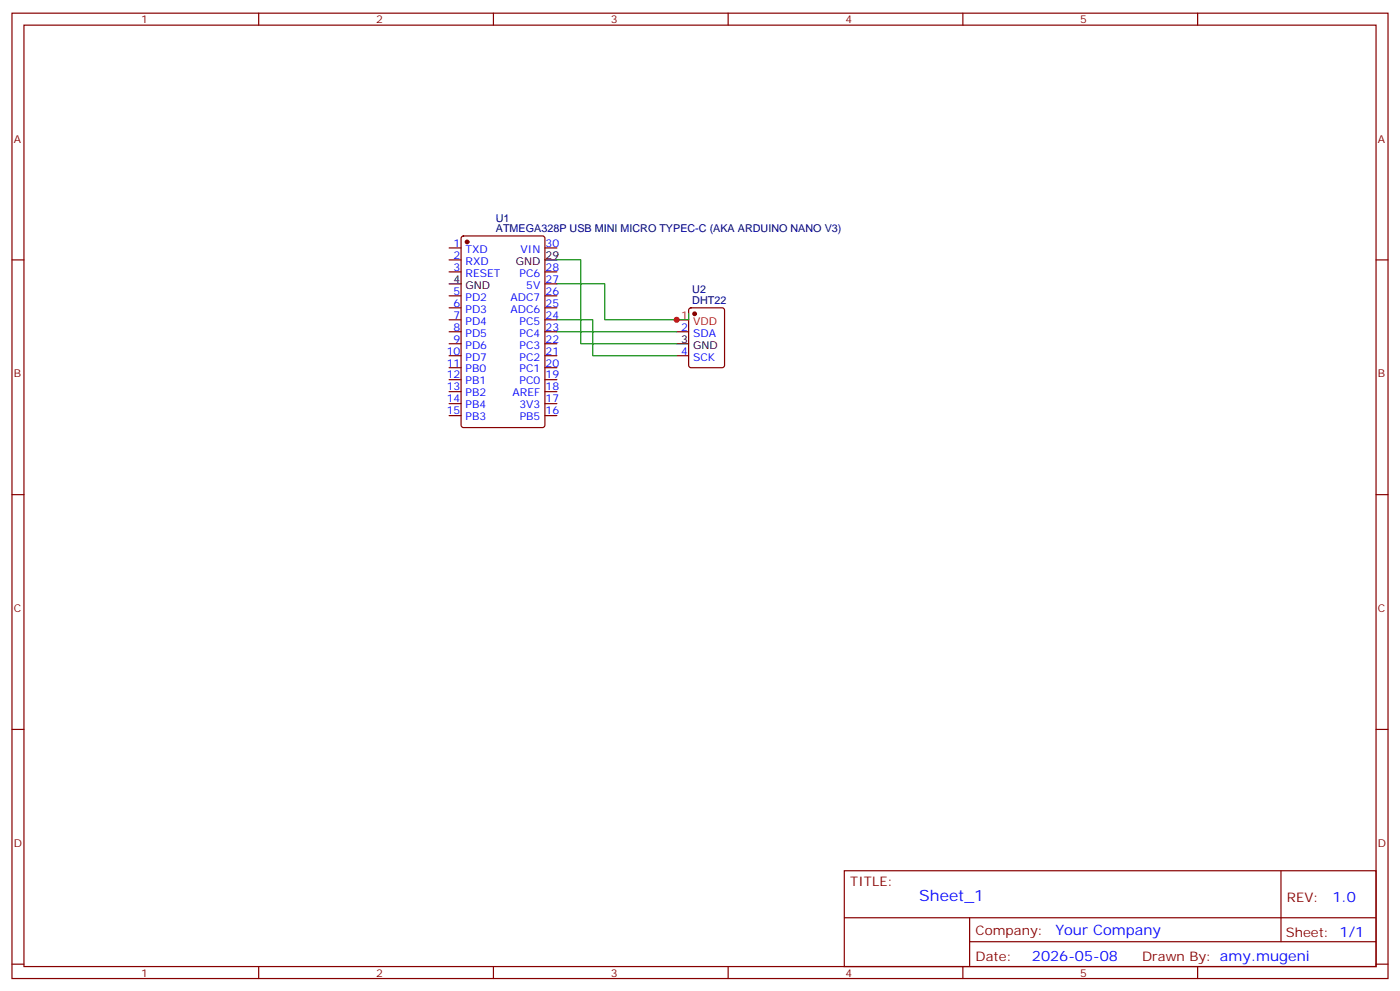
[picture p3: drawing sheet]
<svg xmlns="http://www.w3.org/2000/svg" width="412mm" height="292mm" viewBox="0 0 412 292" stroke-linecap="round" stroke-linejoin="round" font-family="sans-serif">
<g fill="none" stroke="#870000" stroke-width=".35">
<path d="M3.5 3.9h405.4v284.3h-405.4zM7.1 7.4h398.2v277.3h-398.2zM76.2 3.9v3.5M145.3 3.9v3.5M214.5 3.9v3.5M283.6 3.9v3.5M352.8 3.9v3.5M3.5 76.6h3.6M132.3 76.6h3.5M132.3 73h3.5M136.1 69.7l.4-.2h23.3l.7 .4v55.3l-.4 .7h-23.6l-.6-.4-.1-55.3zM160.5 73h3.5"/>
<path d="M405.3 76.6h3.6M132.3 80.1h3.5M132.3 87.1h3.5M132.3 90.7h3.5M132.3 94.2h3.5M132.3 97.7h3.5M160.5 80.1h3.5M160.5 87.1h3.5M160.5 90.7h3.5M160.5 94.2h3.5M160.5 97.7h3.5M160.5 83.6h3.5"/>
<path d="M199.3 97.7h3.5M203.1 90.9l.5-.2h9.1l.7 .4v16.5l-.4 .6-9.4 .1-.7-.5-.1-16.4zM132.3 101.2h3.5M132.3 104.8h3.5M132.3 108.3h3.5M132.3 111.8h3.5M132.3 115.4h3.5M132.3 118.9h3.5M160.5 101.2h3.5M160.5 104.8h3.5M160.5 108.3h3.5M160.5 111.8h3.5"/>
<path d="M160.5 115.4h3.5M160.5 118.9h3.5M199.3 104.8h3.5M132.3 122.4h3.5M160.5 122.4h3.5M3.5 145.7h3.6M405.3 145.7h3.6M3.5 214.8h3.6M405.3 214.8h3.6M248.7 256.5h156.6v28.2h-156.6zM377.3 256.5v20.9M248.7 270.3h156.5"/>
<path d="M285.6 277.4h119.6M285.6 270.3v14.1M3.5 284h3.6M76.2 284.7v3.5M145.3 284.7v3.5M214.5 284.7v3.5M283.6 284.7v3.5M352.8 284.7v3.5M405.3 284h3.6"/>
</g>
<g fill="#870000" stroke="#870000" stroke-width=".35">
<circle cx="137.6" cy="71.3" r=".53"/>
<circle cx="204.6" cy="92.4" r=".53"/>
</g>
<path d="M160.5 76.6h3.5M132.3 83.6h3.5M199.3 101.2h3.5" fill="none" stroke="#000" stroke-width=".35"/>
<path d="M199.3 94.2h3.5" fill="none" stroke="#f00" stroke-width=".35"/>
<path d="M164 76.6h7.1v24.6h28.2M164 83.6h14.2v10.6h24.6v-1.8M164 94.2h10.6v10.6h24.7M164 97.7h35.3" fill="none" stroke="#008700" stroke-width=".35"/>
<circle cx="199.3" cy="94.2" r=".88" fill="#c00"/>
<text font-size="4.6" fill="#00f" x="270.8" y="265.5">Sheet_1</text>
<g font-size="4.2" fill="#00f">
<text x="392.5" y="265.7">1.0</text>
<text x="310.9" y="275.3">Your Company</text>
<text x="304" y="283.1">2026-05-08</text>
</g>
<g font-size="3.9" fill="#800">
<text x="250.5" y="261.1">TITLE:</text>
<text x="379.1" y="265.7">REV:</text>
<text x="287.4" y="275.3">Company:</text>
<text x="378.7" y="275.9">Sheet: 1/1</text>
<text x="287.4" y="282.9">Date:</text>
<text x="336.4" y="283">Drawn By: amy.mugeni</text>
</g>
<g font-size="3.2" fill="#800">
<text x="41.6" y="6.9">1</text>
<text x="110.8" y="6.9">2</text>
<text x="179.9" y="6.9">3</text>
<text x="249.1" y="6.9">4</text>
<text x="318.2" y="6.9">5</text>
<text x="4.1" y="42">A</text>
<text x="405.9" y="42">A</text>
<text x="4.1" y="111.1">B</text>
<text x="405.9" y="111.1">B</text>
<text x="4.1" y="180.3">C</text>
<text x="405.9" y="180.3">C</text>
<text x="4.1" y="249.4">D</text>
<text x="405.9" y="249.4">D</text>
<text x="41.6" y="287.7">1</text>
<text x="110.8" y="287.7">2</text>
<text x="179.9" y="287.7">3</text>
<text x="249.1" y="287.7">4</text>
<text x="318.2" y="287.7">5</text>
</g>
<g font-size="3.2" fill="#000080">
<text x="146.1" y="65.3">U1</text>
<text x="146.1" y="68.4">ATMEGA328P USB MINI MICRO TYPEC-C (AKA ARDUINO NANO V3)</text>
<text x="203.9" y="89.4">DHT22</text>
<text x="203.9" y="86.3">U2</text>
</g>
<g font-size="3.2" fill="#00f">
<text x="133.6" y="72.7">1</text>
<text x="133.6" y="76.2">2</text>
<text x="137.1" y="74.4">TXD</text>
<text x="137.1" y="78">RXD</text>
<text x="153.3" y="74.4">VIN</text>
<text x="160.7" y="72.7">30</text>
<text x="133.6" y="79.7">3</text>
<text x="137.1" y="81.5">RESET</text>
<text x="153.1" y="81.5">PC6</text>
<text x="160.7" y="83.3">27</text>
<text x="160.7" y="79.7">28</text>
<text x="133.6" y="86.8">5</text>
<text x="137.1" y="88.5">PD2</text>
<text x="150.4" y="88.5">ADC7</text>
<text x="155" y="85">5V</text>
<text x="160.7" y="86.8">26</text>
<text x="133.6" y="90.3">6</text>
<text x="133.6" y="93.8">7</text>
<text x="137.1" y="92.1">PD3</text>
<text x="137.1" y="95.6">PD4</text>
<text x="150.4" y="92.1">ADC6</text>
<text x="153.1" y="95.6">PC5</text>
<text x="160.7" y="93.8">24</text>
<text x="160.7" y="90.3">25</text>
<text x="133.6" y="97.4">8</text>
<text x="133.6" y="100.9">9</text>
<text x="137.1" y="99.1">PD5</text>
<text x="153.1" y="99.1">PC4</text>
<text x="160.7" y="100.9">22</text>
<text x="160.7" y="97.4">23</text>
<text x="200.7" y="97.4">2</text>
<text x="204.2" y="99.1">SDA</text>
<text x="131.6" y="104.4">10</text>
<text x="131.6" y="108">11</text>
<text x="137.1" y="102.7">PD6</text>
<text x="137.1" y="106.2">PD7</text>
<text x="153.1" y="106.2">PC2</text>
<text x="153.1" y="102.7">PC3</text>
<text x="160.7" y="108">20</text>
<text x="160.7" y="104.4">21</text>
<text x="200.7" y="104.4">4</text>
<text x="204.2" y="106.2">SCK</text>
<text x="131.6" y="111.5">12</text>
<text x="137.1" y="109.7">PB0</text>
<text x="137.1" y="113.2">PB1</text>
<text x="153.1" y="113.2">PC0</text>
<text x="153.1" y="109.7">PC1</text>
<text x="160.7" y="111.5">19</text>
<text x="131.6" y="115">13</text>
<text x="131.6" y="118.5">14</text>
<text x="137.1" y="116.8">PB2</text>
<text x="151" y="116.8">AREF</text>
<text x="160.7" y="118.5">17</text>
<text x="160.7" y="115">18</text>
<text x="131.6" y="122.1">15</text>
<text x="137.1" y="120.3">PB4</text>
<text x="137.1" y="123.8">PB3</text>
<text x="153" y="120.3">3V3</text>
<text x="153.1" y="123.8">PB5</text>
<text x="160.7" y="122.1">16</text>
</g>
<g font-size="3.2">
<text x="151.9" y="78">GND</text>
<text x="160.7" y="76.2">29</text>
<text x="133.6" y="83.3">4</text>
<text x="137.1" y="85">GND</text>
<text x="200.7" y="100.9">3</text>
<text x="204.2" y="102.7">GND</text>
</g>
<g font-size="3.2" fill="#f00">
<text x="200.7" y="93.8">1</text>
<text x="204.2" y="95.6">VDD</text>
</g>
</svg>
